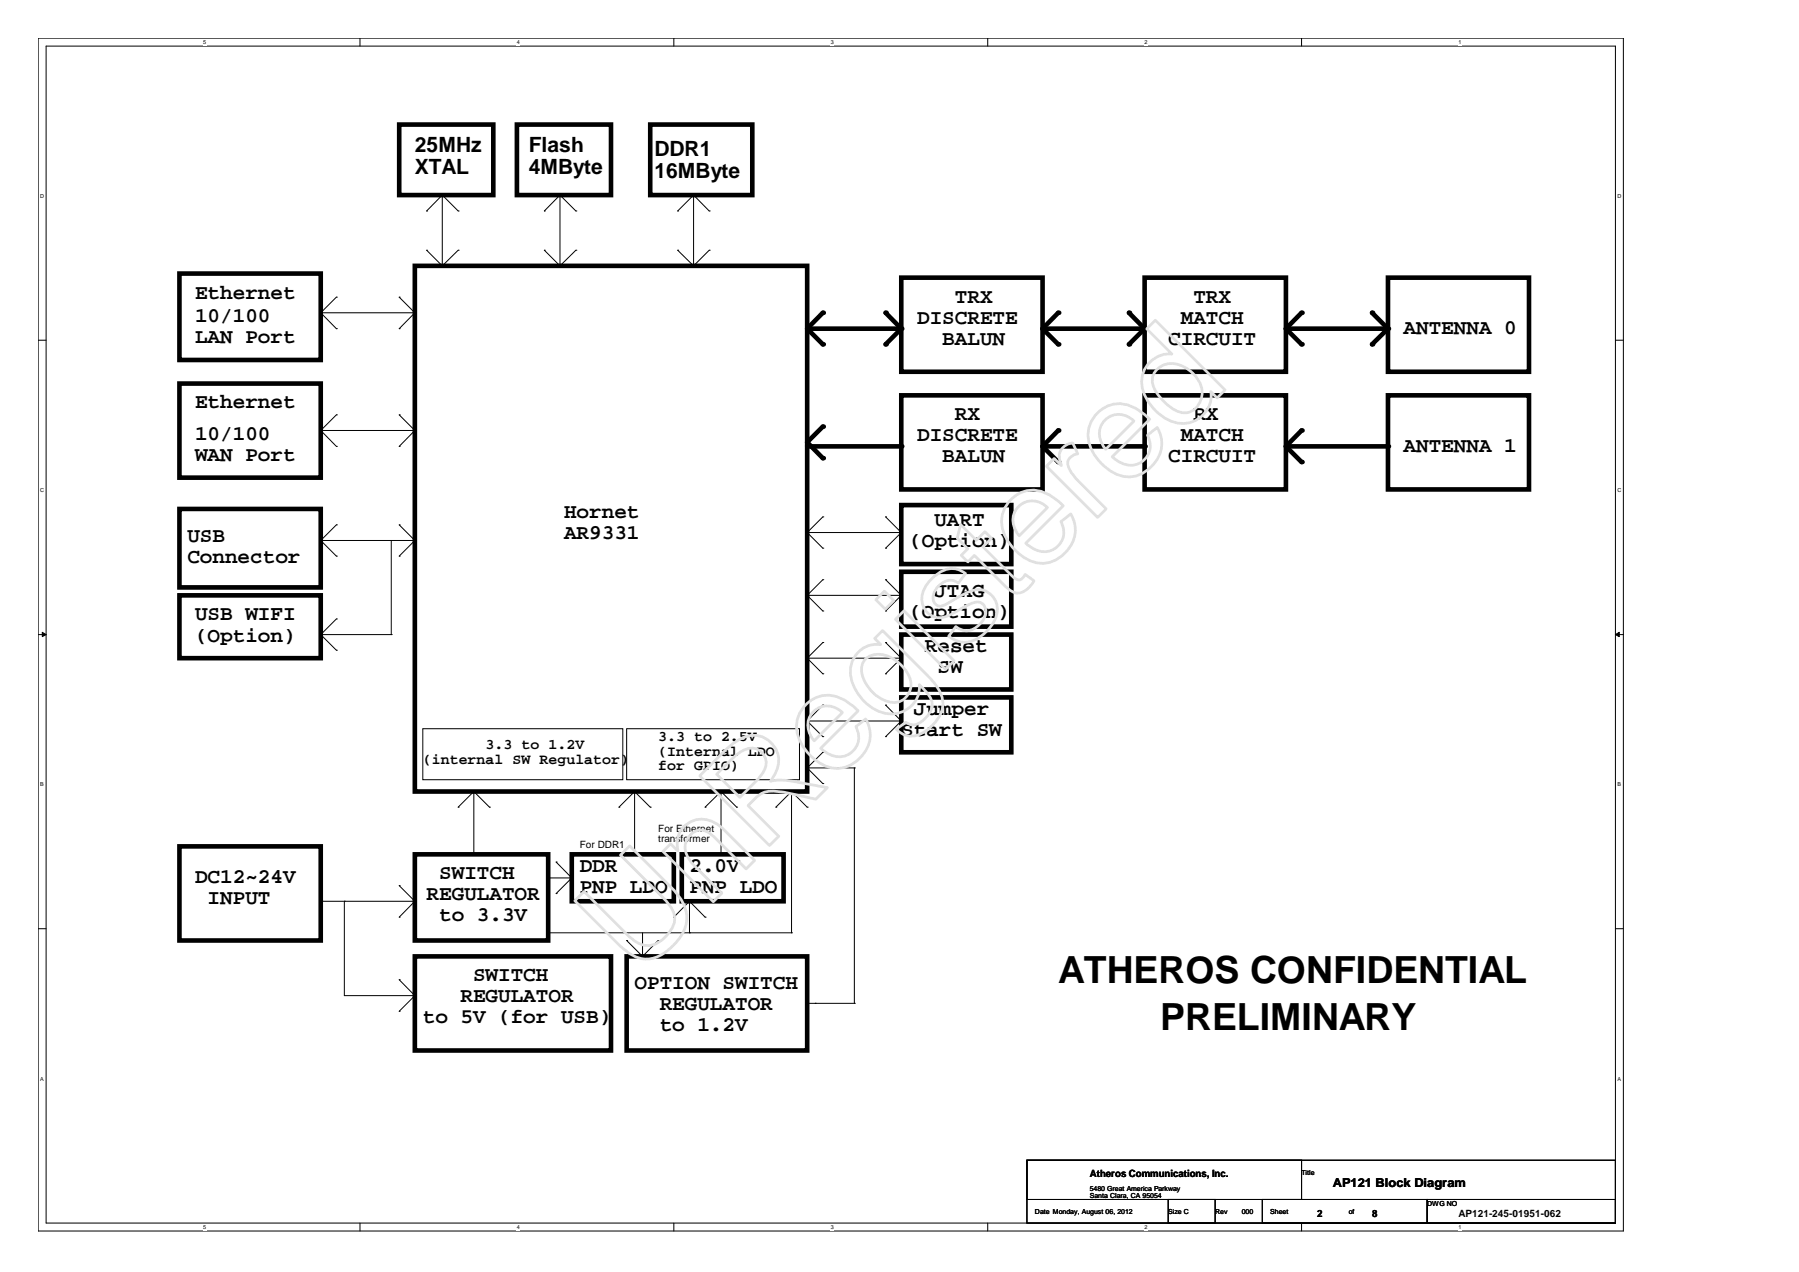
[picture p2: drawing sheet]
<svg xmlns="http://www.w3.org/2000/svg" width="297mm" height="210mm" viewBox="0 0 297 210" stroke-linecap="round" stroke-linejoin="round" font-family="sans-serif">
<path d="M6.3 6.3h261.7v196.9h-261.7zM7.6 7.6h259.1v194.3h-259.1z" fill="none" stroke="#000" stroke-width=".17"/>
<g fill="#fff">
<path d="M33.5 6.5h.5v1h-.5z"/>
<path d="M33.5 202.1h.5v1h-.5z"/>
</g>
<path d="M59.4 6.3v1.3M59.4 201.9v1.3" fill="none" stroke="#000" stroke-width=".17"/>
<g fill="#fff">
<path d="M85.3 6.5h.5v1h-.5z"/>
<path d="M85.3 202.1h.5v1h-.5z"/>
</g>
<path d="M111.2 6.3v1.3M111.2 201.9v1.3" fill="none" stroke="#000" stroke-width=".17"/>
<g fill="#fff">
<path d="M137.2 6.5h.5v1h-.5z"/>
<path d="M137.2 202.1h.5v1h-.5z"/>
</g>
<path d="M163.1 6.3v1.3M163.1 201.9v1.3" fill="none" stroke="#000" stroke-width=".17"/>
<g fill="#fff">
<path d="M189 6.5h.5v1h-.5z"/>
<path d="M189 202.1h.5v1h-.5z"/>
</g>
<path d="M214.9 6.3v1.3M214.9 201.9v1.3" fill="none" stroke="#000" stroke-width=".17"/>
<g fill="#fff">
<path d="M240.8 6.5h.5v1h-.5z"/>
<path d="M240.8 202.1h.5v1h-.5z"/>
<path d="M6.6 31.9h.7v1h-.7z"/>
<path d="M267 31.9h.7v1h-.7z"/>
<path d="M6.6 80.4h.7v1h-.7z"/>
<path d="M267 80.4h.7v1h-.7z"/>
</g>
<path d="M6.3 56.2h1.3M266.7 56.2h1.3" fill="none" stroke="#000" stroke-width=".17"/>
<g fill="#fff">
<path d="M6.6 129h.6v1h-.6z"/>
<path d="M267 129h.6v1h-.6z"/>
</g>
<path d="M6.3 104.8h1.3M266.7 104.8h1.3" fill="none" stroke="#000" stroke-width=".17"/>
<path d="M7 104.4l.6 .4-.6 .3zM266.7 104.8l.6-.4v.7z" fill="#000" stroke="#000" stroke-width=".17"/>
<g fill="#fff">
<path d="M6.6 177.6h.6v1h-.6z"/>
<path d="M267 177.6h.6v1h-.6z"/>
</g>
<g fill="none" stroke="#000" stroke-width=".17">
<path d="M70.4 34.8h.1M73 32.2h.1M73 32.2v11.7M73 32.2l-2.6 2.6M73 32.2l2.6 2.6M75.6 34.8h.1M89.9 34.8h.1M92.4 32.2h.1M92.4 32.2v11.7M92.4 32.2l-2.5 2.6M92.4 32.2l2.7 2.6M95.1 34.8h.1"/>
<path d="M111.9 34.8h.1M114.5 32.2h.1M114.5 32.2v11.7M114.5 32.2l-2.6 2.6M114.5 32.2l2.6 2.6M117.1 34.8h.1M53 51.6h15.5M53 51.6l2.5 2.7M55.5 49.1h.1M55.5 54.3h.1M55.5 49.1l-2.5 2.5M65.9 49.1h.1"/>
<path d="M65.9 54.3h.1M65.9 49.1l2.6 2.5M68.5 51.6h.1M68.5 51.6l-2.6 2.7M70.4 41.3h.1M70.4 41.3l2.6 2.6M75.6 41.3h.1M75.6 41.3l-2.6 2.6M89.9 41.3h.1M89.9 41.3l2.5 2.6M95.1 41.3h.1M95.1 41.3l-2.7 2.6"/>
<path d="M111.9 41.3h.1M111.9 41.3l2.6 2.6M117.1 41.3h.1M117.1 41.3l-2.6 2.6M53 71.1h15.5M53 71.1l2.5 2.6M55.5 68.5h.1M55.5 73.7h.1M55.5 68.5l-2.5 2.6M65.9 68.5h.1M65.9 73.7h.1M65.9 68.5l2.6 2.6"/>
<path d="M68.5 71.1h.1M68.5 71.1l-2.6 2.6M53 89.2h15.5M53 89.2l2.5 2.6M55.5 86.6h.1M55.5 91.8h.1M55.5 86.6l-2.5 2.6M64.6 89.2h.1M64.6 89.2v15.6M65.9 86.6h.1M65.9 91.8h.1M65.9 86.6l2.6 2.6"/>
<path d="M68.5 89.2h.1M68.5 89.2l-2.6 2.6M133.3 87.9h15.5M133.3 87.9l2.5 2.6M133.3 98.3h15.5M133.3 98.3l2.5 2.6M135.8 90.5h.1M135.8 85.3h.1M135.8 95.7h.1M135.8 85.3l-2.5 2.6M135.8 95.7l-2.5 2.6M146.2 85.3h.1"/>
<path d="M146.2 90.5h.1M146.2 95.7h.1M146.2 85.3l2.6 2.6M146.2 95.7l2.6 2.6M148.8 87.9h.1M148.8 98.3h.1M148.8 87.9l-2.6 2.6M148.8 98.3l-2.6 2.6M53 104.8h11.6M53 104.8l2.5 2.5M55.5 102.2h.1M55.5 107.3h.1"/>
<path d="M55.5 102.2l-2.5 2.6M64.6 104.8h.1M133.3 108.7h15.5M133.3 108.7l2.5 2.5M133.3 119h15.5M133.3 119l2.5 2.6M135.8 100.9h.1M135.8 111.2h.1M135.8 106.1h.1M135.8 116.4h.1M135.8 106.1l-2.5 2.6M135.8 116.4l-2.5 2.6"/>
<path d="M146.2 100.9h.1M146.2 106.1h.1M146.2 111.2h.1M146.2 116.4h.1M146.2 106.1l2.6 2.6M146.2 116.4l2.6 2.6M148.8 108.7h.1M148.8 119h.1M148.8 108.7l-2.6 2.5M148.8 119l-2.6 2.6M69.8 120.3h33v8.4h-33zM75.6 133.3h.1"/>
<path d="M78.2 130.7h.1M78.2 130.7v10.3M78.2 130.7l-2.6 2.6M78.2 130.7l2.6 2.6M80.8 133.3h.1M102.2 133.3h.1M103.5 120.3h28.5v8.4h-28.5zM104.8 130.7l-2.6 2.6M104.8 130.7l2.5 2.6M104.8 130.7v10.3M107.3 133.3h.1M116.4 133.3h.1"/>
<path d="M119 130.7h.1M119 130.7v10.3M119 130.7l-2.6 2.6M119 130.7l2.6 2.6M121.6 133.3h.1M128.1 133.3h.1M130.7 130.7h.1M130.7 130.7v23.3M130.7 130.7l-2.6 2.6M130.7 130.7l2.6 2.6M133.3 133.3h.1M133.3 126.8h.1"/>
<path d="M133.3 126.8h7.7M133.3 126.8l2.5 2.6M135.8 121.6h.1M135.8 124.2h.1M135.8 129.4h.1M135.8 124.2l-2.5 2.6M141 126.8h.1M141 126.8v38.8M146.2 121.6h.1M6.3 153.3h1.3M53 148.8h15.5M56.8 148.8h.1"/>
<path d="M56.8 148.8v15.6h11.7M65.9 146.2h.1M65.9 151.4h.1M65.9 146.2l2.6 2.6M68.5 148.8h.1M68.5 148.8l-2.6 2.6M90.5 144.9h3.9M90.5 154h40.2M91.8 147.5h.1M91.8 142.3h.1M91.8 142.3l2.6 2.6M94.4 144.9h.1"/>
<path d="M94.4 144.9l-2.6 2.6M103.5 155.3h.1M103.5 155.3l2.6 2.6M104.8 141h.1M106.1 157.9h.1M106.1 154v3.9M108.7 155.3h.1M108.7 155.3l-2.6 2.6M111.2 151.4h.1M113.8 154h.1M113.8 148.8v5.2M113.8 148.8l-2.6 2.6"/>
<path d="M113.8 148.8l2.6 2.6M116.4 151.4h.1M130.7 154h.1M266.7 153.3h1.3M65.9 161.7h.1M65.9 167h.1M65.9 161.7l2.6 2.7M68.5 164.4h.1M68.5 164.4l-2.6 2.6M133.3 165.6h7.7M134.6 165.6h.1M141 165.6h.1"/>
<path d="M169.5 191.6h45.4v6.4h-45.4zM169.5 191.6h97.2v10.3h-97.2zM192.9 198h7.7v3.9h-7.7zM208.4 198h27.2v3.9h-27.2zM235.6 198h31.1v3.9h-31.1z"/>
</g>
<g fill="none" stroke="#000" stroke-width=".76">
<path d="M65.9 20.6h15.5v11.6h-15.5zM85.3 20.6h15.6v11.6h-15.6zM107.3 20.6h16.9v11.6h-16.9zM29.6 45.2h23.4v14.2h-23.4zM68.5 43.9h64.8v86.8h-64.8zM133.3 54.3h15.5M133.3 54.3l2.5 2.5M135.8 51.6l-2.5 2.7M146.2 51.6l2.6 2.7M148.8 45.8h23.3v15.6h-23.3zM148.8 54.3l-2.6 2.5M172.1 54.3h16.9"/>
<path d="M172.1 54.3l2.6 2.5M174.7 51.6l-2.6 2.7M186.4 51.6l2.6 2.7M189 45.8h23.3v15.6h-23.3zM189 54.3l-2.6 2.5M212.3 54.3h16.8M212.3 54.3l2.6 2.5M214.9 51.6l-2.6 2.7M226.5 51.6l2.6 2.7M229.1 45.8h23.3v15.6h-23.3zM229.1 54.3l-2.6 2.5M29.6 63.3h23.4v15.6h-23.4z"/>
<path d="M133.3 73.7h15.5M135.8 70.4l-2.5 2.6 2.5 2.6M148.8 65.3h23.3v15.5h-23.3zM172.1 73.7h16.9M172.1 73.7l2.6 2.6M174.7 71.1l-2.6 2.6M189 65.3h23.3v15.5h-23.3zM212.3 73.7h16.8M212.3 73.7l2.6 2.6M214.9 71.1l-2.6 2.6M229.1 65.3h23.3v15.5h-23.3zM29.6 84h23.4v13h-23.4z"/>
<path d="M29.6 98.3h23.4v10.4h-23.4zM148.8 94.4h18.2v9.1h-18.2zM148.8 83.4h18.2v9.7h-18.2zM148.8 115.1h18.2v9.1h-18.2zM148.8 104.8h18.2v9h-18.2zM29.6 139.7h23.4v15.6h-23.4zM68.5 157.9h32.4v15.5h-32.4zM68.5 141h22v14.3h-22zM94.4 141h16.8v7.8h-16.8zM103.5 157.9h29.8v15.5h-29.8zM112.6 141h16.8v7.8h-16.8z"/>
</g>
<g fill="#000">
<circle cx="135.8" cy="56.8" r=".38"/>
<circle cx="135.8" cy="51.6" r=".38"/>
<circle cx="146.2" cy="51.6" r=".38"/>
<circle cx="146.2" cy="56.8" r=".38"/>
<circle cx="148.8" cy="54.3" r=".38"/>
<circle cx="174.7" cy="51.6" r=".38"/>
<circle cx="174.7" cy="56.8" r=".38"/>
<circle cx="186.4" cy="51.6" r=".38"/>
<circle cx="186.4" cy="56.8" r=".38"/>
<circle cx="189" cy="54.3" r=".38"/>
<circle cx="214.9" cy="51.6" r=".38"/>
<circle cx="214.9" cy="56.8" r=".38"/>
<circle cx="226.5" cy="51.6" r=".38"/>
<circle cx="226.5" cy="56.8" r=".38"/>
<circle cx="229.1" cy="54.3" r=".38"/>
<circle cx="135.8" cy="75.6" r=".38"/>
<circle cx="135.8" cy="70.4" r=".38"/>
<circle cx="148.8" cy="73.7" r=".38"/>
<circle cx="174.7" cy="71.1" r=".38"/>
<circle cx="174.7" cy="76.3" r=".38"/>
<circle cx="189" cy="73.7" r=".38"/>
<circle cx="214.9" cy="71.1" r=".38"/>
<circle cx="214.9" cy="76.3" r=".38"/>
<circle cx="229.1" cy="73.7" r=".38"/>
</g>
<text font-size="22.7" fill="#e0e0e0" x="105.1" y="161.5" transform="rotate(-45 105.1 161.5)">UnRegistered</text>
<g font-size="6.2">
<text x="174.7" y="162.3">ATHEROS CONFIDENTIAL</text>
<text x="191.6" y="170.1">PRELIMINARY</text>
</g>
<g font-size="3.5">
<text x="68.5" y="25.1">25MHz</text>
<text x="68.5" y="28.7">XTAL</text>
<text x="87.3" y="25.1">Flash</text>
<text x="87.3" y="28.7">4MByte</text>
<text x="108" y="25.7">DDR1</text>
<text x="108" y="29.3">16MByte</text>
<text x="32.2" y="49.3">Ethernet</text>
<text x="32.2" y="53.2">10/100</text>
<text x="151.4" y="53.4">DISCRETE</text>
<text x="157.6" y="49.9">TRX</text>
<text x="194.9" y="53.4">MATCH</text>
<text x="197" y="49.9">TRX</text>
<text x="32.2" y="56.7">LAN Port</text>
<text x="155.6" y="56.9">BALUN</text>
<text x="192.9" y="56.9">CIRCUIT</text>
<text x="231.7" y="55.2">ANTENNA 0</text>
<text x="32.2" y="67.4">Ethernet</text>
<text x="157.6" y="69.4">RX</text>
<text x="197" y="69.4">RX</text>
<text x="32.2" y="72.6">10/100</text>
<text x="32.2" y="76.1">WAN Port</text>
<text x="151.4" y="72.8">DISCRETE</text>
<text x="155.6" y="76.3">BALUN</text>
<text x="192.9" y="76.3">CIRCUIT</text>
<text x="194.9" y="72.8">MATCH</text>
<text x="231.7" y="74.6">ANTENNA 1</text>
<text x="30.9" y="89.5">USB</text>
<text x="93.1" y="85.6">Hornet</text>
<text x="93.1" y="89.1">AR9331</text>
<text x="154.3" y="86.9">UART</text>
<text x="30.9" y="93">Connector</text>
<text x="150.1" y="90.3">(Option)</text>
<text x="154.3" y="98.5">JTAG</text>
<text x="32.2" y="102.4">USB WIFI</text>
<text x="32.2" y="105.9">(Option)</text>
<text x="150.1" y="102">(Option)</text>
<text x="152.7" y="107.6">Reset</text>
<text x="154.8" y="111.1">SW</text>
<text x="150.9" y="118">Jumper</text>
<text x="148.8" y="121.4">Start SW</text>
<text x="95.7" y="143.9">DDR</text>
<text x="113.8" y="143.9">2.0V</text>
<text x="32.2" y="145.8">DC12~24V</text>
<text x="34.3" y="149.3">INPUT</text>
<text x="70.4" y="148.6">REGULATOR</text>
<text x="72.5" y="145.2">SWITCH</text>
<text x="95.7" y="147.4">PNP LDO</text>
<text x="113.8" y="147.4">PNP LDO</text>
<text x="72.5" y="152.1">to 3.3V</text>
<text x="76" y="165.5">REGULATOR</text>
<text x="78.1" y="162">SWITCH</text>
<text x="104.8" y="163.3">OPTION SWITCH</text>
<text x="108.9" y="166.8">REGULATOR</text>
<text x="69.8" y="168.9">to 5V (for USB)</text>
<text x="108.9" y="170.3">to 1.2V</text>
</g>
<g font-size="2.5">
<text x="80.2" y="123.6">3.3 to 1.2V</text>
<text x="108.7" y="122.3">3.3 to 2.5V</text>
<text x="108.7" y="124.7">(Internal LDO</text>
<text x="69.8" y="126.1">(internal SW Regulator)</text>
<text x="108.7" y="127.2">for GPIO)</text>
</g>
<text font-size="2" x="220" y="196">AP121 Block Diagram</text>
<g font-size="1.7">
<text x="108.7" y="137.3">For Ethernet</text>
<text x="95.7" y="139.9">For DDR1</text>
<text x="108.7" y="139">transformer</text>
<text x="179.9" y="194.4">Atheros Communications, Inc.</text>
<text x="217.5" y="200.9">2</text>
<text x="226.5" y="200.9">8</text>
<text x="240.8" y="200.9">AP121-245-01951-062</text>
</g>
<g font-size="1.1">
<text x="179.9" y="196.5">5480 Great America Parkway</text>
<text x="179.9" y="197.9">Santa Clara, CA 95054</text>
<text x="214.9" y="194">Title</text>
<text x="170.8" y="200.4">Date Monday, August 06, 2012</text>
<text x="192.9" y="200.4">Size C</text>
<text x="200.6" y="200.4">Rev</text>
<text x="205" y="200.4">000</text>
<text x="209.7" y="200.4">Sheet</text>
<text x="222.7" y="200.4">of</text>
<text x="235.6" y="199.1">DWG NO</text>
</g>
<g font-size=".9">
<text x="33.5" y="7.3">5</text>
<text x="85.3" y="7.3">4</text>
<text x="137.2" y="7.3">3</text>
<text x="189" y="7.3">2</text>
<text x="240.8" y="7.3">1</text>
<text x="6.6" y="32.7">D</text>
<text x="267" y="32.7">D</text>
<text x="6.6" y="81.2">C</text>
<text x="267" y="81.2">C</text>
<text x="6.6" y="129.8">B</text>
<text x="267" y="129.8">B</text>
<text x="6.6" y="178.4">A</text>
<text x="267" y="178.4">A</text>
<text x="33.5" y="202.9">5</text>
<text x="85.3" y="202.9">4</text>
<text x="137.2" y="202.9">3</text>
<text x="189" y="202.9">2</text>
<text x="240.8" y="202.9">1</text>
</g>
</svg>
